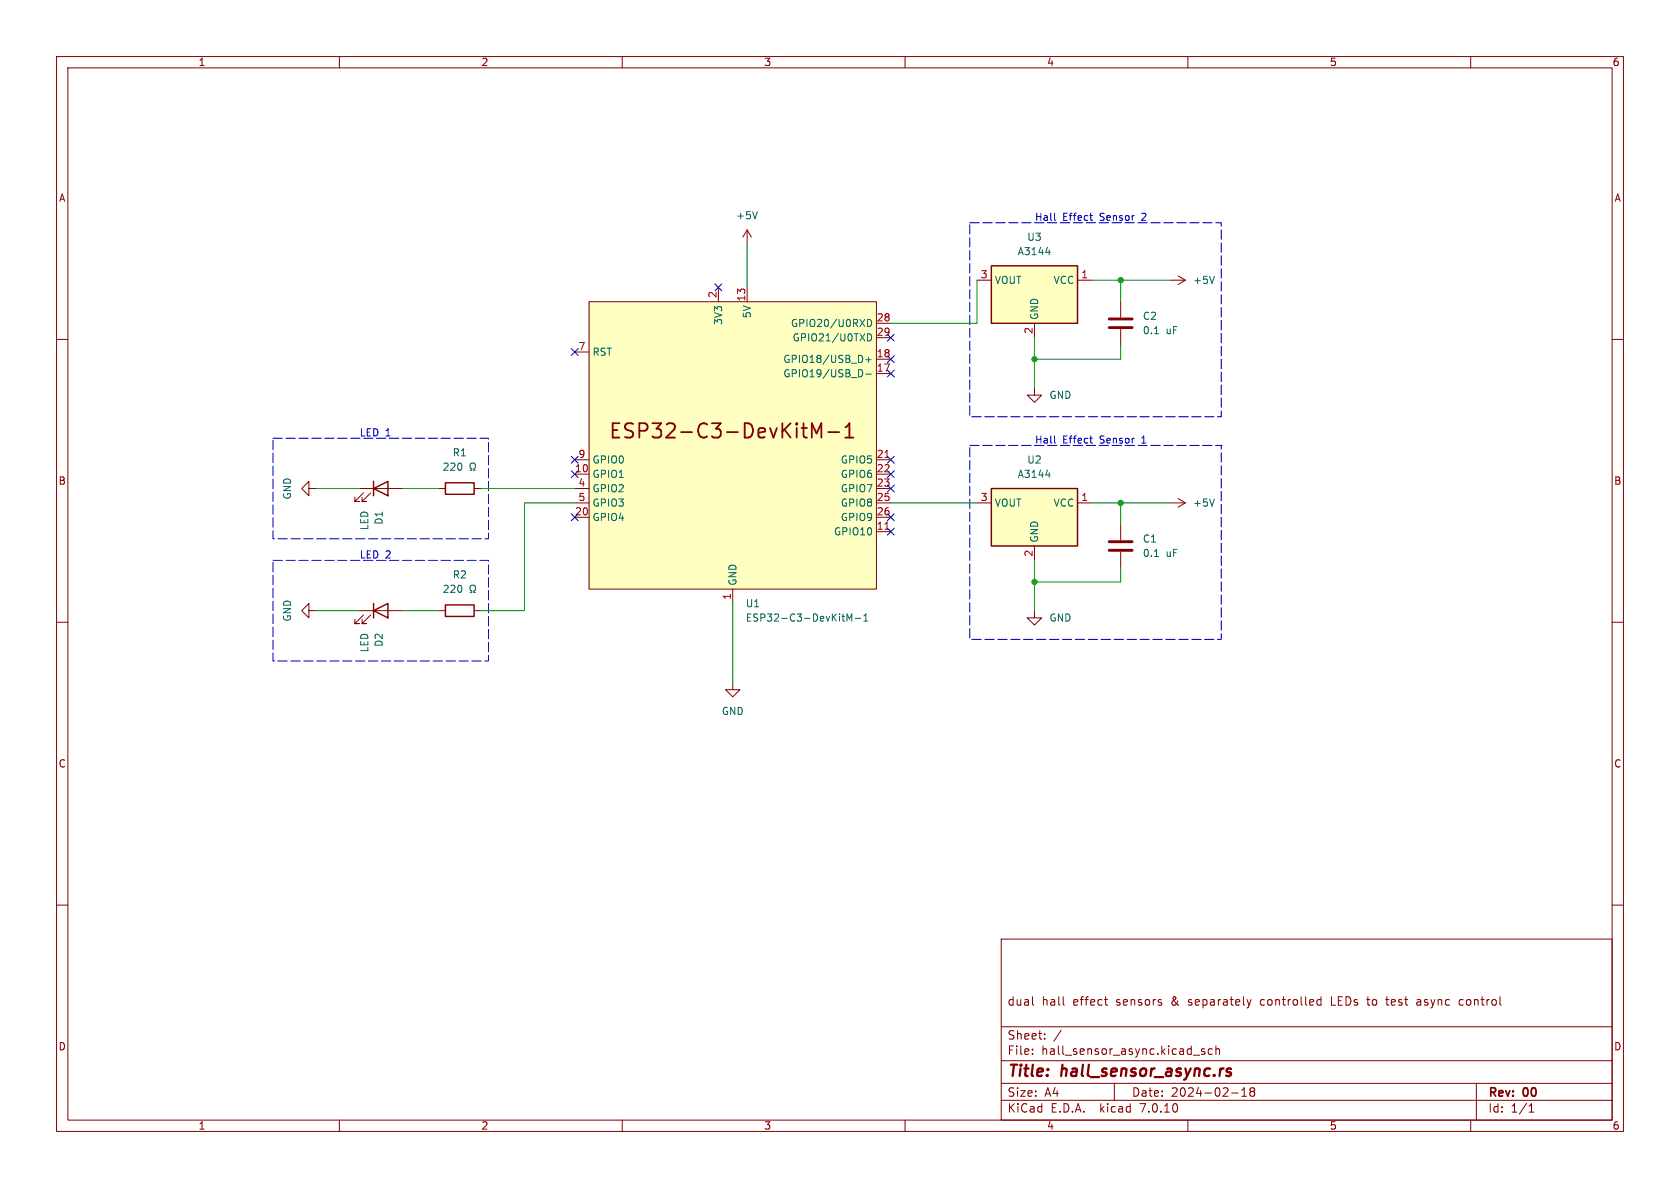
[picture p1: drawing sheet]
<svg xmlns="http://www.w3.org/2000/svg" width="297mm" height="210mm" viewBox="0 0 297 210" stroke-linecap="round" stroke-linejoin="round" font-family="sans-serif">
<g fill="none" stroke="#840000" stroke-width=".18">
<path d="M10 10h277v190h-277zM12 12h273v186h-273zM60 10v2M110 10v2M160 10v2M210 10v2M260 10v2M10 60h2M104.1 53.3h50.8v50.8h-50.8zM127 50.8v2.5M132.1 40.6v2.6M132.1 50.8v2.5"/>
<path d="M132.1 40.6l-.8 1.3M132.1 40.6l.7 1.3M154.9 57.2h2.6M154.9 59.7h2.6M172.7 49.5h2.6M182.9 57.2v2.5M190.5 49.5h2.5M198.1 53.3v2.8M198.1 58.2v2.8M207 49.5h2.5M208.3 48.8l1.2 .7M209.5 49.5l-1.2 .8"/>
<path d="M285 60h2M101.6 62.2h2.5M154.9 66h2.6M154.9 63.5h2.6M182.9 68.6v1.3h1.2l-1.2 1.2-1.3-1.2h1.3M54.6 86.4v-1.3l-1.3 1.3 1.3 1.2v-1.2h1.3M63.5 86.4h7.6M64.3 87.1l-1.6 1.5h.8h-.8v-.7M65.5 87.1l-1.5 1.5h.8h-.8v-.7M77.5 86.4h1.2M83.8 86.4h1.3M101.6 86.4h2.5"/>
<path d="M101.6 88.9h2.5M101.6 83.8h2.5M101.6 91.4h2.5M101.6 81.3h2.5M154.9 86.4h2.6M154.9 88.9h2.6M154.9 83.8h2.6M154.9 94h2.6M154.9 91.4h2.6M154.9 81.3h2.6M172.7 88.9h2.6M182.9 96.5v2.6"/>
<path d="M190.5 88.9h2.5M198.1 92.7v2.8M198.1 97.5v2.8M207 88.9h2.5M208.3 88.1l1.2 .8M209.5 88.9l-1.2 .8M10 110h2M54.6 108v-1.3l-1.3 1.3 1.3 1.2v-1.2h1.3M63.5 108h7.6M64.3 108.7l-1.6 1.5h.8h-.8v-.7M65.5 108.7l-1.5 1.5h.8h-.8v-.7M77.5 108h1.2"/>
<path d="M83.8 108h1.3M129.5 104.1v2.6M182.9 108v1.2h1.2l-1.2 1.3-1.3-1.3h1.3M285 110h2M129.5 120.7v1.2h1.3l-1.3 1.3-1.2-1.3h1.2M10 160h2M285 160h2M177 166h108v32h-108zM182.5 177.5l.2 .2M188 177.5l.2 .2M195.2 176.7h.6M195.5 177.6l.3 .1"/>
<path d="M221.2 176.7l-.4 1M233 176.8h.5M233 177.6h.5M233.5 176.2v1.5M235.4 176.2v1.5h.7M241.6 176.7h.6M241.8 176.2v1.3l.2 .2M245 176.7h.5M245.2 176.2v1.3l.3 .2M250.5 176.8h.6M251 177.1h-.3a.29 .29 0 0 0-.2 .3 .29 .29 0 0 0 .2 .3h.3M258.7 176.8l-.5-.1-.2 .3v.4l.1 .2h.6"/>
<path d="M60 198v2M110 198v2M160 198v2M177 194.5h108M177 191.5h108M177 187.5h108M177 181.5h108M182.5 186.3v.1M182.5 185.5v.1M184.7 183.6v.1M184.7 182.8v.1M187.6 182.1l-1.3 2"/>
<path d="M197 191.5v3M210 198v2M211 186.5h1.1M213 185.5l-.4-.1-.2 .2 .1 .2 .5 .2v.3h-.6M214.3 185.5l-.4-.1-.3 .3v.4l.1 .2h.6M215 185.5l.2-.1 .3 .1 .1 .9M215 184.9v1.5M217.7 193.2h1.2M219.5 193.8h.9M219.5 192.7l.5-.4v1.5M221.2 192.9l-.2 .3v.3l.2 .3 .5-.1 .1-.2-.1-.4-.2-.2M221.2 192.9l-.2-.2 .2-.4 .5 .1 .1 .2-.3 .3"/>
<path d="M221.2 192.9h.3M260 198v2M261 191.5v6.5M270.3 196.6h.9M270.3 195.5l.4-.4v1.5"/>
</g>
<path d="M216.9 189.4l.5 .1 .2 .3-.1 .3-.6 .1M217 189l.2-.1 .4 .1" fill="none" stroke="#840000" stroke-width=".4"/>
<path d="M175.3 47h15.2v10.2h-15.2zM66 86.4l2.6-1.3v2.5zM66 85.1v2.5M78.7 85.3h5.1v2.1h-5.1zM175.3 86.4h15.2v10.1h-15.2zM66 108l2.6-1.3v2.5zM66 106.7v2.5M78.7 106.9h5.1v2.1h-5.1z" fill="none" stroke="#840000" stroke-width=".25"/>
<g fill="none" stroke="#006464" stroke-width=".18">
<path d="M133.9 37.4l-.4 1.3M153.4 56.5a.64 .64 0 0 1 .7 .6 .64 .64 0 0 1-.7 .6zM153.4 59a.64 .64 0 0 1 .7 .6 .64 .64 0 0 1-.7 .7zM184.9 44.6h.8M204.1 59h.7M214.7 48.8l-.4 1.3M152.3 65.4l.2 .5-.2 .7M153.1 66.1h.9M153.1 63.6h.9M153.5 63.1v1M83.1 83.1h.3v-.2a.54 .54 0 0 1-.3-.8 .54 .54 0 0 1 .8-.2 .58 .58 0 0 1-.1 1v.2h.3M184.9 84h.8"/>
<path d="M204.1 98.4h.7M214.7 88.2l-.4 1.3M83.1 104.7h.3v-.2a.54 .54 0 0 1-.3-.8 .54 .54 0 0 1 .8-.2 .58 .58 0 0 1-.1 1v.2h.3M148.8 109h.5M149.2 109.8h.1M149.7 109.8v-1.3l.5 .9 .4-.9v1.3M151.2 109.3h1M152.7 109.8h.7M152.7 108.9l.4-.4v1.3"/>
</g>
<g fill="#ffffc2" stroke="#ffffc2" stroke-width=".18">
<path d="M175.3 86.4h15.2v10.1h-15.2z"/>
<path d="M104.1 53.3h50.8v50.8h-50.8z"/>
<path d="M175.3 47h15.2v10.2h-15.2z"/>
</g>
<path d="M141.7 75.7h1M142.4 77.4h.3M143.5 77.4v-2.6l.9 1.8 .8-1.8v2.6M146.4 76.4h1.9M149.4 77.4h1.5M149.4 75.5l.8-.7v2.6" fill="none" stroke="#840000" stroke-width=".32"/>
<path d="M156.5 93.6h.7M156.5 80.9h.7" fill="none" stroke="#a90000" stroke-width=".18"/>
<path d="M196.1 57.9h4.1M196.1 56.4h4.1M196.1 97.3h4.1M196.1 95.8h4.1" fill="none" stroke="#840000" stroke-width=".51"/>
<path d="M186.4 37.7v1.1l.2 .2M192.7 38.1h.4M192.9 38.9l.2 .1M186.4 77.1v1l.2 .2M192.7 77.5h.4M192.9 78.3h.2M215.9 78.7h.1" fill="none" stroke="#0000c2" stroke-width=".18"/>
<path d="M171.4 39.4h44.5v34.3h-44.5v-34.3M48.3 77.5h38.1v17.8h-38.1v-17.8M171.4 78.7h44.5v34.3h-44.5v-34.3M48.3 99.1h38.1v17.7h-38.1v-17.7" fill="none" stroke="#0000c2" stroke-width=".18" stroke-dasharray="1.7 .6"/>
<g fill="none" stroke="#009600" stroke-width=".18">
<path d="M132.1 43.2v7.6M172.7 49.5v7.7h-15.2M182.9 59.7v8.9M193 49.5h14M198.1 49.5v3.8M198.1 61v2.5h-15.2M55.9 86.4h7.6M71.1 86.4h6.4M85.1 86.4h16.5M101.6 88.9h-8.9v19.1h-7.6M157.5 88.9h15.2M182.9 99.1v8.9"/>
<path d="M193 88.9h14M198.1 88.9v3.8M55.9 108h7.6M71.1 108h6.4M129.5 106.7v14M198.1 100.3v2.6h-15.2"/>
</g>
<g fill="none" stroke="#000084" stroke-width=".18">
<path d="M126.4 50.2l1.2 1.2M127.6 50.2l-1.2 1.2M156.9 59.1l1.2 1.2M158.1 59.1l-1.2 1.2M101 61.6l1.2 1.2M102.2 61.6l-1.2 1.2M156.9 65.4l1.2 1.2M156.9 62.9l1.2 1.2M158.1 65.4l-1.2 1.2M158.1 62.9l-1.2 1.2M101 90.8l1.2 1.2M101 80.7l1.2 1.2"/>
<path d="M101 83.2l1.2 1.2M102.2 90.8l-1.2 1.2M102.2 80.7l-1.2 1.2M102.2 83.2l-1.2 1.2M156.9 80.7l1.2 1.2M156.9 90.8l1.2 1.2M156.9 85.8l1.2 1.2M156.9 83.2l1.2 1.2M156.9 93.4l1.2 1.2M158.1 80.7l-1.2 1.2M158.1 90.8l-1.2 1.2M158.1 85.8l-1.2 1.2"/>
<path d="M158.1 83.2l-1.2 1.2M158.1 93.4l-1.2 1.2"/>
</g>
<g fill="#009600" stroke="#009600" stroke-width=".18">
<circle cx="182.9" cy="63.5" r=".46"/>
<circle cx="198.1" cy="49.5" r=".46"/>
<circle cx="182.9" cy="102.9" r=".46"/>
<circle cx="198.1" cy="88.9" r=".46"/>
</g>
<text font-size="3.5" fill="#840000" x="107.5" y="77.9">ESP32-C3-DevKitM-1</text>
<g font-size="2.8" fill="#840000">
<text x="178" y="190.9">Title:</text>
<text x="187.7" y="190.9">hall_sensor_async.rs</text>
</g>
<g font-size="2.1" fill="#840000">
<text x="178" y="178">dual</text>
<text x="184.2" y="178">hall</text>
<text x="189.7" y="178">effect</text>
<text x="197.5" y="178">sensors</text>
<text x="207.3" y="178">&amp;</text>
<text x="210.5" y="178">separately</text>
<text x="223.4" y="178">controlled</text>
<text x="236" y="178">LEDs</text>
<text x="242.6" y="178">to</text>
<text x="246.1" y="178">test</text>
<text x="251.6" y="178">async</text>
<text x="259.3" y="178">control</text>
<text x="178" y="184">Sheet:</text>
<text x="178" y="186.7">File:</text>
<text x="184.1" y="186.7">hall_sensor_async.kicad_sch</text>
<text x="178" y="196.9">KiCad</text>
<text x="178" y="194.1">Size:</text>
<text x="184.7" y="194.1">A4</text>
<text x="185.7" y="196.9">E.D.A.</text>
<text x="194.6" y="196.9">kicad</text>
<text x="200" y="194.1">Date:</text>
<text x="201.8" y="196.9">7.0.10</text>
<text x="207" y="194.1">2024-02-18</text>
<text x="263" y="194.3">Rev:</text>
<text x="263" y="196.9">Id:</text>
<text x="267.1" y="196.9">1/1</text>
<text x="269.4" y="194.3">00</text>
</g>
<g font-size="1.8" fill="#840000">
<text x="35" y="11.9">1</text>
<text x="85" y="11.9">2</text>
<text x="135" y="11.9">3</text>
<text x="185" y="11.9">4</text>
<text x="235" y="11.9">5</text>
<text x="285" y="11.9">6</text>
<text x="10.3" y="35.9">A</text>
<text x="285.3" y="35.9">A</text>
<text x="10.3" y="85.9">B</text>
<text x="285.3" y="85.9">B</text>
<text x="10.3" y="135.9">C</text>
<text x="285.3" y="135.9">C</text>
<text x="10.3" y="185.9">D</text>
<text x="285.3" y="185.9">D</text>
<text x="35" y="199.9">1</text>
<text x="85" y="199.9">2</text>
<text x="135" y="199.9">3</text>
<text x="185" y="199.9">4</text>
<text x="235" y="199.9">5</text>
<text x="285" y="199.9">6</text>
</g>
<g font-size="1.8" fill="#006464">
<text x="130" y="39">+5V</text>
<text x="179.8" y="45.3">A3144</text>
<text x="181.5" y="42.8">U3</text>
<text x="175.8" y="50.4">VOUT</text>
<text x="186.2" y="50.4">VCC</text>
<text x="210.8" y="50.4">+5V</text>
<text x="127.9" y="57.6" transform="rotate(-90 127.9 57.6)">3V3</text>
<text x="132.9" y="56.3" transform="rotate(-90 132.9 56.3)">5V</text>
<text x="139.7" y="58">GPIO20/U0RXD</text>
<text x="183.7" y="56.6" transform="rotate(-90 183.7 56.6)">GND</text>
<text x="201.9" y="56.7">C2</text>
<text x="201.9" y="59.3">0.1</text>
<text x="206.1" y="59.3">uF</text>
<text x="104.6" y="63.1">RST</text>
<text x="138.4" y="64.4">GPIO18/USB_D+</text>
<text x="140" y="60.6">GPIO21/U0TXD</text>
<text x="138.4" y="66.9">GPIO19/USB_D-</text>
<text x="185.4" y="70.7">GND</text>
<text x="78.2" y="83.4">220</text>
<text x="79.9" y="80.9">R1</text>
<text x="104.6" y="82.1">GPIO0</text>
<text x="148.5" y="82.1">GPIO5</text>
<text x="181.5" y="82.1">U2</text>
<text x="51.7" y="88.4" transform="rotate(-90 51.7 88.4)">GND</text>
<text x="104.6" y="84.7">GPIO1</text>
<text x="104.6" y="87.2">GPIO2</text>
<text x="104.6" y="89.8">GPIO3</text>
<text x="148.5" y="84.7">GPIO6</text>
<text x="148.5" y="87.2">GPIO7</text>
<text x="148.5" y="89.8">GPIO8</text>
<text x="175.8" y="89.8">VOUT</text>
<text x="179.8" y="84.7">A3144</text>
<text x="186.2" y="89.8">VCC</text>
<text x="210.8" y="89.8">+5V</text>
<text x="65.3" y="93.8" transform="rotate(-90 65.3 93.8)">LED</text>
<text x="67.9" y="92.9" transform="rotate(-90 67.9 92.9)">D1</text>
<text x="104.6" y="92.3">GPIO4</text>
<text x="147.3" y="94.8">GPIO10</text>
<text x="148.5" y="92.3">GPIO9</text>
<text x="183.7" y="96" transform="rotate(-90 183.7 96)">GND</text>
<text x="201.9" y="96.1">C1</text>
<text x="201.9" y="98.7">0.1</text>
<text x="206.1" y="98.7">uF</text>
<text x="78.2" y="105">220</text>
<text x="79.9" y="102.5">R2</text>
<text x="130.4" y="103.6" transform="rotate(-90 130.4 103.6)">GND</text>
<text x="131.7" y="107.5">U1</text>
<text x="51.7" y="110" transform="rotate(-90 51.7 110)">GND</text>
<text x="131.7" y="110.1">ESP32-C3-DevKitM-1</text>
<text x="185.4" y="110.1">GND</text>
<text x="65.3" y="115.4" transform="rotate(-90 65.3 115.4)">LED</text>
<text x="67.9" y="114.5" transform="rotate(-90 67.9 114.5)">D2</text>
<text x="127.5" y="126.6">GND</text>
</g>
<g font-size="1.8" fill="#0000c2">
<text x="182.9" y="39.1">Hall</text>
<text x="187.9" y="39.1">Effect</text>
<text x="194.5" y="39.1">Sensor</text>
<text x="202.1" y="39.1">2</text>
<text x="63.5" y="77.2">LED 1</text>
<text x="182.9" y="78.5">Hall</text>
<text x="187.9" y="78.5">Effect</text>
<text x="194.5" y="78.5">Sensor</text>
<text x="202.1" y="78.5">1</text>
<text x="63.5" y="98.8">LED 2</text>
</g>
<g font-size="1.8" fill="#a90000">
<text x="126.7" y="52.8" transform="rotate(-90 126.7 52.8)">2</text>
<text x="131.8" y="53.4" transform="rotate(-90 131.8 53.4)">13</text>
<text x="173.3" y="49.3">3</text>
<text x="191.1" y="49.3">1</text>
<text x="154.9" y="56.9">28</text>
<text x="154.9" y="59.4">29</text>
<text x="182.6" y="59.1" transform="rotate(-90 182.6 59.1)">2</text>
<text x="102.2" y="62">7</text>
<text x="154.9" y="65.8">17</text>
<text x="154.9" y="63.2">18</text>
<text x="101.6" y="83.6">10</text>
<text x="102.2" y="81">9</text>
<text x="154.9" y="81">21</text>
<text x="154.9" y="83.6">22</text>
<text x="102.2" y="86.1">4</text>
<text x="102.2" y="88.6">5</text>
<text x="154.9" y="86.1">23</text>
<text x="154.9" y="88.6">25</text>
<text x="173.3" y="88.6">3</text>
<text x="191.1" y="88.6">1</text>
<text x="101.6" y="91.2">20</text>
<text x="154.9" y="93.7">11</text>
<text x="154.9" y="91.2">26</text>
<text x="182.6" y="98.5" transform="rotate(-90 182.6 98.5)">2</text>
<text x="129.3" y="106.1" transform="rotate(-90 129.3 106.1)">1</text>
</g>
</svg>
